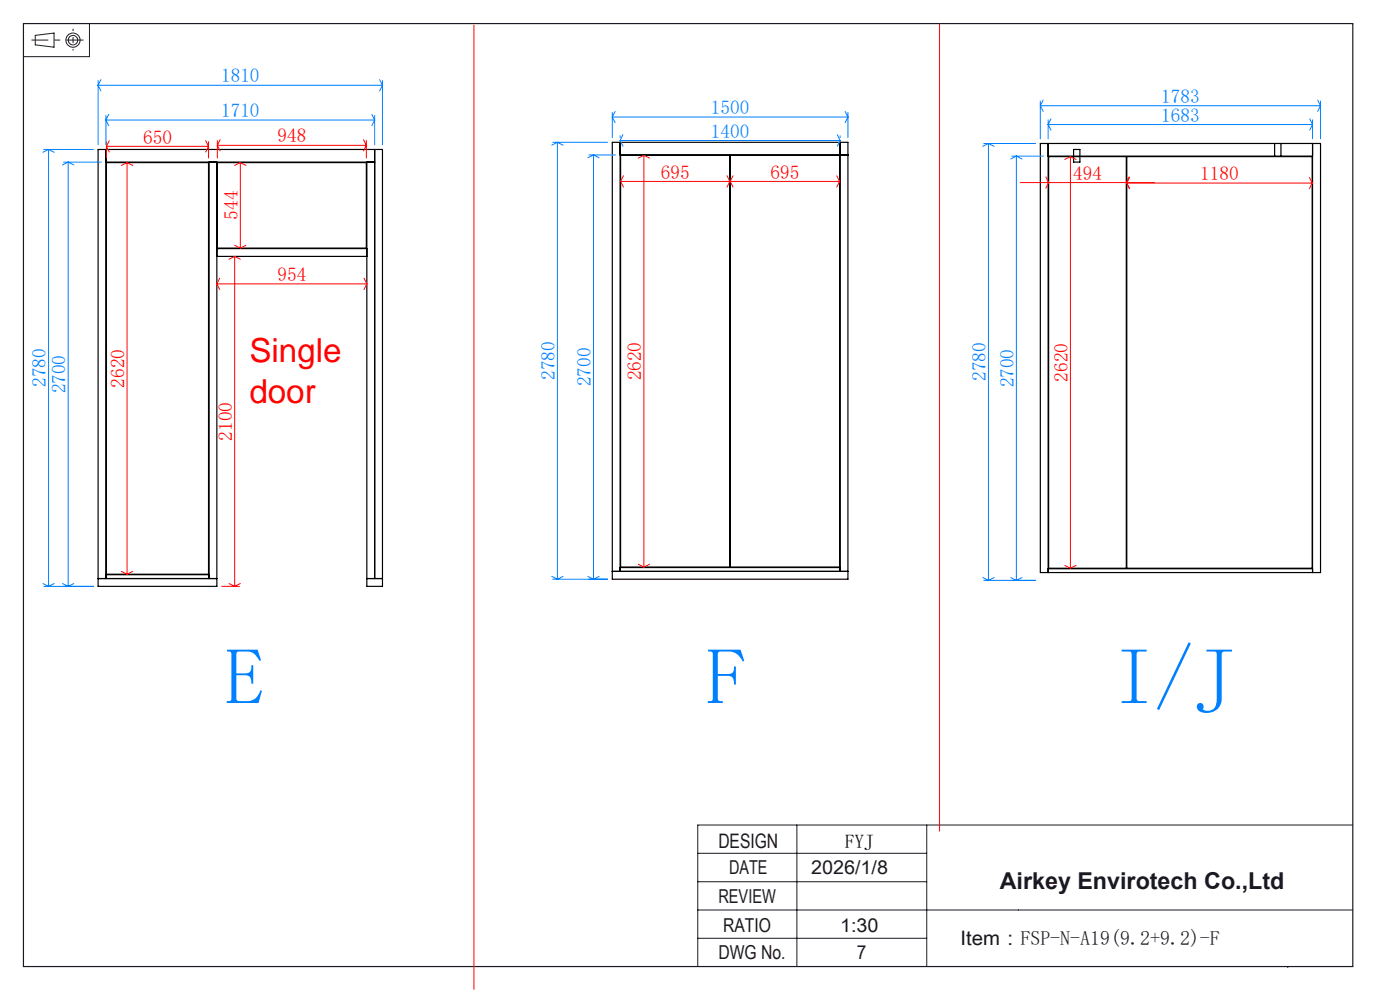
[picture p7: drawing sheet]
<svg xmlns="http://www.w3.org/2000/svg" width="297mm" height="210mm" viewBox="0 0 297 210" stroke-linecap="round" stroke-linejoin="round" font-family="sans-serif">
<g fill="none" stroke="#191924" stroke-width=".21">
<path d="M7.5 7.5l4-.5v3l-4-.5zM19 5v7h-14M169.1 175v30M196.6 175v30M287 175h-139v30M148 187h48.6M148 193h139M148 181h48.6M148.1 199h48.5M273.2 205v.2"/>
<circle cx="15.5" cy="8.5" r="1.01"/>
<circle cx="15.5" cy="8.5" r="1.5"/>
</g>
<path d="M15.5 6.1v4.6" fill="none" stroke="#191924" stroke-width=".21" stroke-dasharray="30.5 1.3 1.3 1.3" stroke-dashoffset="30" stroke-linecap="butt"/>
<path d="M17.7 8.5h-11" fill="none" stroke="#191924" stroke-width=".21" stroke-dasharray="30.5 1.3 1.3 1.3" stroke-dashoffset="26.8" stroke-linecap="butt"/>
<path d="M5 5h282v200h-282z" fill="none" stroke="#191924" stroke-width=".25"/>
<g fill="none" stroke="#000" stroke-width=".25">
<path d="M22.5 34.4h57M22.5 31.7v91M22.6 34.5h21.6v87.3h-21.6zM44.3 34.4v88.3M46 34.4v90h-25.2v-92.7h60.3v92.7h-3.3v-90M46.1 34.5h31.6v18.1h-31.6zM79.5 31.7v91M129.9 30.2h50v92.7h-50zM131.6 30.2v91M131.6 32.9h48.3M131.7 32.9h23.1v87.4h-23.1zM154.9 32.9h23.2v87.4h-23.2z"/>
<path d="M178.2 30.2v91M220.7 30.4h59.4v91.1h-59.4zM222.4 33.1h56M222.4 30.4v91.1M222.5 33.2h16.4v87.3h-16.4zM227.8 31.7h1.3v2.7h-1.3zM239 33.2h39.4v87.3h-39.4zM270.4 30.4v2.7M271.7 30.4v2.7M278.4 30.4v91.1M46 54.4h31.8M46 52.7h31.8"/>
<path d="M20.8 122.7h25.2M22.5 121.9h21.8M77.8 122.7h3.3M129.9 121.2h50M131.6 120.4h46.6M222.4 120.6h56"/>
</g>
<g fill="none" stroke="#f00" stroke-width=".21">
<path d="M100.5 5.3v204.6M199.3 5.1v171.2M22.6 30v3.5M22.6 31h21.6M22.6 31l.6 1.2M23.2 29.8l-.6 1.2M27 34.5v87.3M27 34.5l1.2 .6M27 34.5l-1.2 .6M43.6 29.8l.6 1.2M44.2 30v3.5M44.2 31l-.6 1.2"/>
<path d="M46.1 29.8v3.7M46.1 30.8h31.6M46.1 30.8l.6 1.2M46.7 29.6l-.6 1.2M51 34.5v18.1M51 34.5l1.2 .6M51 34.5l-1.2 .6M77.1 29.6l.6 1.2M77.7 29.8v3.7M77.7 30.8l-.6 1.2M131.7 38.5h23.1M131.7 38.5l.6 1.2"/>
<path d="M132.3 37.3l-.6 1.2M136.6 32.9v87.4M136.6 32.9l1.2 .6M136.6 32.9l-1.2 .6M154.2 37.3l.6 1.2M154.8 38.5l-.6 1.2M154.9 38.5h23.2M154.9 38.5l.6 1.2M155.5 37.3l-.6 1.2M177.5 37.3l.6 1.2M178.1 38.5l-.6 1.2M216.5 38.7h28.4"/>
<path d="M221.9 37.5l.6 1.2-.6 1.2M227.1 33.2v87.3M227.1 33.2l1.2 .6M227.1 33.2l-1.2 .6M239 38.8h39.4M239 38.8l.6 1.2M239.5 37.5l-.6 1.2 .6 1.2M239.6 37.6l-.6 1.2M277.8 37.6l.6 1.2M278.4 38.8l-.6 1.2M46.6 59l-.6 1.2M49.8 54.4v70"/>
<path d="M49.8 54.4l1.2 .6M49.8 54.4l-1.2 .6M49.8 52l1.2 .6M52.2 52l-1.2 .6M77.2 59l.6 1.2M46 60.2h31.8M46 60.2l.6 1.2M77.8 60.2l-.6 1.2M135.4 119.7l1.2 .6M137.8 119.7l-1.2 .6M225.9 119.9l1.2 .6M228.3 119.9l-1.2 .6"/>
<path d="M25.8 121.2l1.2 .6M28.2 121.2l-1.2 .6M47 124.4h3.8M48.6 123.8l1.2 .6M51 123.8l-1.2 .6"/>
</g>
<g fill="none" stroke="#0080ff" stroke-width=".21">
<path d="M20.8 17.1v13.6M20.8 18.1h60.3M20.8 18.1l.6 1.2M21.4 16.9l-.6 1.2M80.5 16.9l.6 1.2M81.1 17.1v13.6M81.1 18.1l-.6 1.2M9.3 31.7h10.5M10.3 31.7v92.7M10.3 31.7l1.2 .6M10.3 31.7l-1.2 .6M13.5 34.4h8"/>
<path d="M14.5 34.4v90M14.5 34.4l1.2 .6M14.5 34.4l-1.2 .6M22.5 24.5v6.2M22.5 25.5h57M22.5 25.5l.6 1.2M23.1 24.3l-.6 1.2M78.9 24.3l.6 1.2M79.5 24.5v6.2M79.5 25.5l-.6 1.2M117.3 30.2h11.6M118.3 30.2v92.7"/>
<path d="M118.3 30.2l1.2 .6M118.3 30.2l-1.2 .6M124.9 32.9h5.7M125.9 32.9v90M125.9 32.9l1.2 .6M125.9 32.9l-1.2 .6M129.9 23.8v5.4M129.9 24.8h50M129.9 24.8l.6 1.2M130.5 23.6l-.6 1.2M131.6 28.8v.4M131.6 29.8h46.6"/>
<path d="M131.6 29.8l.6 1.2M132.2 28.6l-.6 1.2M177.6 28.6l.6 1.2M178.2 28.8v.4M178.2 29.8l-.6 1.2M179.3 23.6l.6 1.2M179.9 23.8v5.4M179.9 24.8l-.6 1.2M208.7 30.4h11M209.7 30.4v92.7M209.7 30.4l1.2 .6M209.7 30.4l-1.2 .6"/>
<path d="M214.6 33.1h6.8M215.6 33.1v90M215.6 33.1l1.2 .6M215.6 33.1l-1.2 .6M220.7 21.4v8M220.7 22.4h59.4M220.7 22.4l.6 1.2M221.3 21.2l-.6 1.2M222.4 25.4v4M222.4 26.4h56M222.4 26.4l.6 1.2M223 25.2l-.6 1.2"/>
<path d="M277.8 25.2l.6 1.2M278.4 25.4v4M278.4 26.4l-.6 1.2M279.5 21.2l.6 1.2M280.1 21.4v8M280.1 22.4l-.6 1.2M9.1 123.8l1.2 .6M9.3 124.4h10.5M11.5 123.8l-1.2 .6M13.3 123.8l1.2 .6M15.7 123.8l-1.2 .6M117.1 122.3l1.2 .6"/>
<path d="M117.3 122.9h11.6M119.5 122.3l-1.2 .6M124.7 122.3l1.2 .6M127.1 122.3l-1.2 .6M208.5 122.5l1.2 .6M208.7 123.1h11M210.9 122.5l-1.2 .6M214.4 122.5l1.2 .6M216.8 122.5l-1.2 .6"/>
</g>
<g font-size="16.9" fill="#0080ff">
<text x="47.6" y="149.4">E</text>
<text x="149.8" y="149.4">F</text>
<text x="236.4" y="149.4">I/J</text>
</g>
<g font-size="7" fill="#f00">
<text x="52.9" y="76.8">Single</text>
<text x="52.9" y="85.6">door</text>
</g>
<text font-size="4.9" fill="#191924" x="212.1" y="188.6">Airkey Envirotech Co.,Ltd</text>
<g font-size="4.2" fill="#191924">
<text x="152.4" y="179.9">DESIGN</text>
<text x="203.8" y="200.4">Item：FSP-N-A19(9.2+9.2)-F</text>
</g>
<g font-size="4.1" fill="#0080ff">
<text x="46.9" y="17.5">1810</text>
<text x="246.4" y="21.9">1783</text>
<text x="46.9" y="24.9">1710</text>
<text x="150.8" y="24.2">1500</text>
<text x="150.8" y="29.2">1400</text>
<text x="246.4" y="25.8">1683</text>
<text x="9.7" y="82.1" transform="rotate(-90 9.7 82.1)">2780</text>
<text x="13.9" y="83.4" transform="rotate(-90 13.9 83.4)">2700</text>
<text x="117.7" y="80.6" transform="rotate(-90 117.7 80.6)">2780</text>
<text x="125.3" y="81.9" transform="rotate(-90 125.3 81.9)">2700</text>
<text x="209.1" y="80.8" transform="rotate(-90 209.1 80.8)">2780</text>
<text x="215.1" y="82.2" transform="rotate(-90 215.1 82.2)">2700</text>
</g>
<g font-size="4.1" fill="#f00">
<text x="30.4" y="30.4">650</text>
<text x="58.9" y="30.2">948</text>
<text x="140.2" y="37.9">695</text>
<text x="163.5" y="37.9">695</text>
<text x="227.7" y="38.1">494</text>
<text x="254.6" y="38.2">1180</text>
<text x="50.4" y="46.6" transform="rotate(-90 50.4 46.6)">544</text>
<text x="58.9" y="59.6">954</text>
<text x="26.4" y="82.2" transform="rotate(-90 26.4 82.2)">2620</text>
<text x="136.1" y="80.7" transform="rotate(-90 136.1 80.7)">2620</text>
<text x="226.5" y="80.9" transform="rotate(-90 226.5 80.9)">2620</text>
<text x="49.2" y="93.4" transform="rotate(-90 49.2 93.4)">2100</text>
</g>
<text font-size="4.1" x="179.2" y="179.9">FYJ</text>
<g font-size="4.1" fill="#191924">
<text x="154.7" y="185.5">DATE</text>
<text x="172.1" y="185.5">2026/1/8</text>
<text x="152.4" y="191.5">REVIEW</text>
<text x="153.4" y="197.8">RATIO</text>
<text x="178.2" y="197.8">1:30</text>
<text x="152.4" y="203.4">DWG No.</text>
<text x="181.7" y="203.4">7</text>
</g>
</svg>
